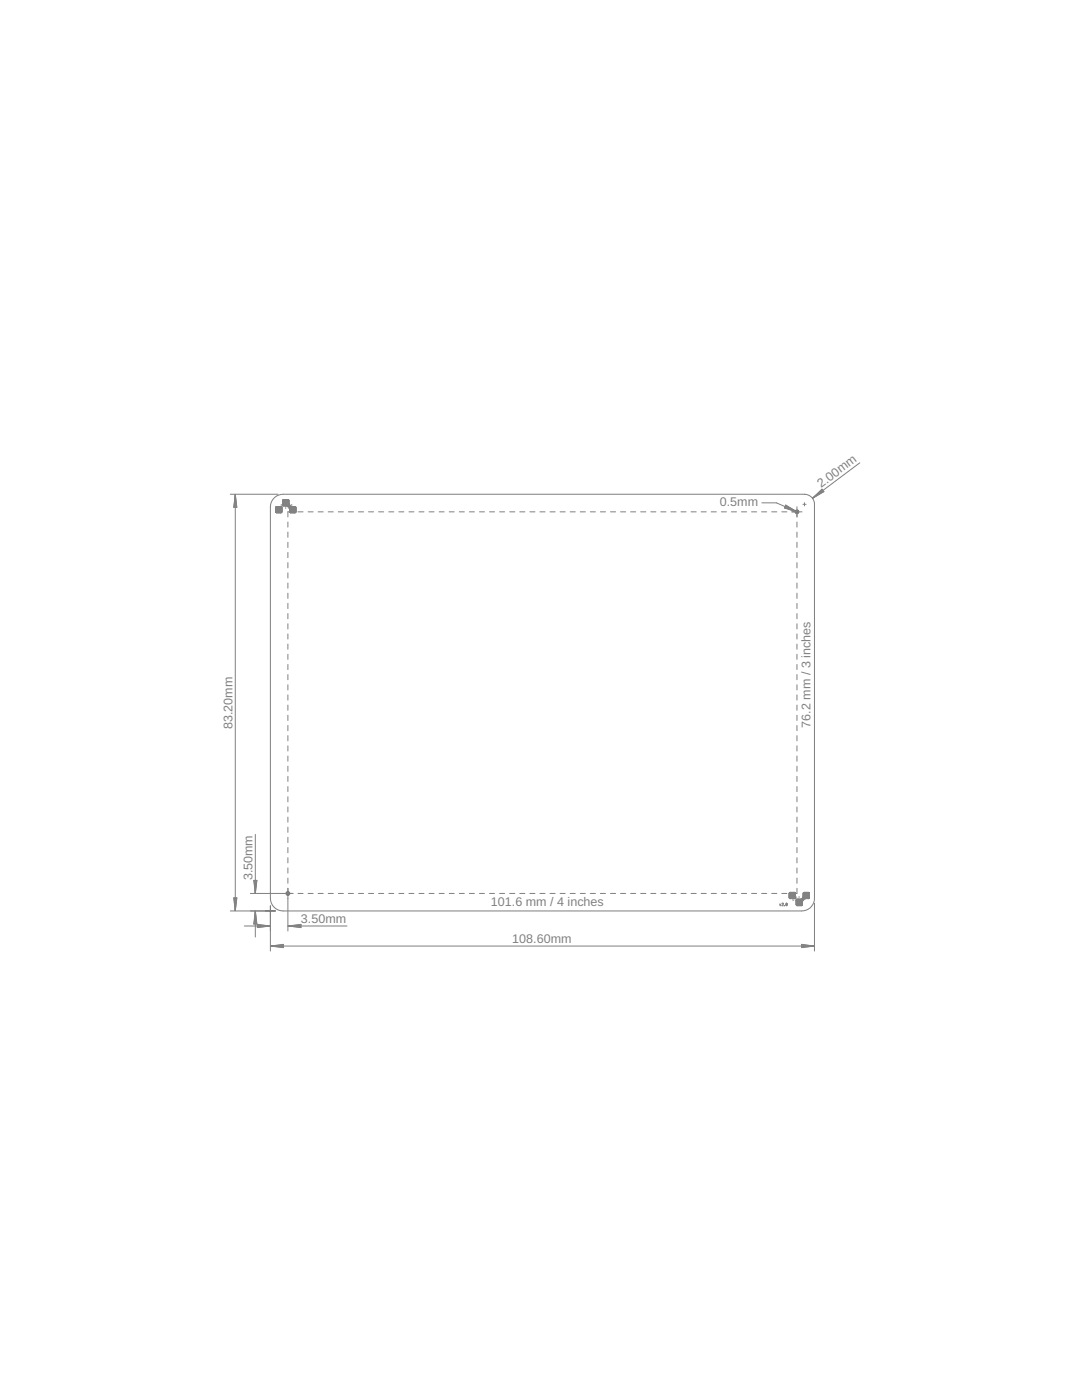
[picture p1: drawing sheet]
<svg xmlns="http://www.w3.org/2000/svg" width="216mm" height="279mm" viewBox="0 0 216 279" stroke-linecap="round" stroke-linejoin="round" font-family="sans-serif">
<g fill="none" stroke="#808080" stroke-width=".2">
<path d="M56.4 99.9v.8M56.4 100h1.3M56.4 99.9h1.3M56.4 99.8h1.2M56.4 99.8v.1M56.5 99.8h-.1M56.5 99.8h1.1M56.5 99.7v.1M56.5 99.7h1M56.6 99.7h-.1M57.5 99.7h.1M57.5 99.7l.1 .1"/>
<path d="M57.6 99.8l.1 .1M57.7 99.9v.6M55 101.3v.8M55 102.1v.1M55 102.2h1.3M55 102.1h1.3M55 102h1.3M55 101.9h1.3M55 101.8h1.3M55 101.7h1.3M55 101.6h1.3M55 101.5h1.3"/>
<path d="M55 101.4h1.3M55 101.3h1.3M55 101.3h.1M55 102.2h1.2M55 101.2h1.2M55 102.2l.2 .2M55 101.2v.1M55.1 101.2h1.1M55.1 101.2h-.1M55.1 102.3h1.1M55.1 101.1h1.1M55.2 102.3h.9"/>
<path d="M55.2 101.1l-.1 .1M56.1 101.1l.1 .1M56.2 101.2h.1M56.2 102.2l-.2 .2M56.2 101.2l.1 .1M56.3 102.2h-.1M56.3 101.3v.9M56.4 100.7v.1M56.4 100.7h1.3M56.4 100.6h1.3M56.4 100.5h1.3M56.4 100.4h1.3"/>
<path d="M56.4 100.3h1.3M56.4 100.2h1.3M56.4 100.1h1.3M56.4 100.8h1.4M56.4 100.8l.2 .2h1.3M56.5 100.9h1.3M56.5 100.9h1.4M57.3 101l.4 .2M57.4 101h.6M57.5 101h.6M57.5 101.1h1.4M57.6 101.2h1.4"/>
<path d="M57.7 101.2h1.3M57.7 100.5v.1M57.7 100.6v.1M57.7 101.2v.1M57.7 101.3h1.4M57.7 100.7l.1 .1M57.7 101.3l.1 .2M57.8 101.5h1.3M57.8 101.4h1.3M57.8 100.8v.1M57.8 102.2h1.3M57.8 102.1h1.3"/>
<path d="M57.8 102h1.3M57.8 101.9h1.3M57.8 101.8h1.3M57.8 101.7h1.3M57.8 101.6h1.3M57.8 102.2h.1M57.8 101.5v.7M57.8 102.2h1.2M57.8 102.2l.2 .2M57.8 100.9l.1 .1M57.9 102.3h1.1M57.9 101l.4 .1"/>
<path d="M58 102.3h.9M58.9 101.1l.1 .1M59 101.2h.1M59 101.2l.1 .1M59 102.2l-.2 .2M59.1 101.3v.9M59.1 102.2h-.1M157.5 178.3v.8M157.5 179.1v.1M157.5 179.1h1.2M157.5 179h1.2M157.5 178.9h1.2"/>
<path d="M157.5 178.8h1.2M157.5 178.7h1.2M157.5 178.6h1.2M157.5 178.5h1.2M157.5 178.4h1.2M157.5 178.3h1.2M157.5 179.2h.1M157.5 179.2h1.2M157.5 178.2h1.2M157.5 178.2v.1M157.5 179.2v.1M157.5 179.3h1.2"/>
<path d="M158.7 178.2l-1-.1-.2 .1M158.7 178.2v.1M158.7 179.2v.1M158.7 178.3v.9M158.7 179.2h.1M158.9 179.7v.8M158.9 180h1.2M158.9 179.9h1.2M158.9 179.7h1.3M158.9 179.6h1.4M159 179.5h1.3M159 179.5l-.1 .2"/>
<path d="M159 179.5h1.4M159.1 179.5h-.1M159.8 179.5h.6M160.1 179.2h1.4M160.1 180v.6M160.1 179.9v.1M160.2 179.2h1.3M160.2 179.7l-.1 .2M160.2 179.8l-1.3 .1M160.2 179.1h1.3M160.2 179h1.3M160.2 179.1l-.5 .4"/>
<path d="M160.2 179.7h-1.3M160.2 179.6v.1M160.3 178.9h1.2M160.3 178.8h1.2M160.3 178.7h1.2M160.3 178.6h1.2M160.3 178.5h1.2M160.3 178.4h1.2M160.3 178.3h1.2M160.3 178.3v.7M160.3 179l-.1 .1M160.3 178.2h1.2"/>
<path d="M160.3 178.2v.1M160.3 179.5l-.1 .1M160.7 179.4h-.8M161.5 178.2l-1-.1-.2 .1M161.5 179.3l-1.2 .2M161.5 179.3h-1.5M161.5 178.2v.1M161.5 179.2v.1M161.5 179.2h.1M161.5 178.3v.9M155.6 180.4l.1 .4 .1-.4M156 180.3h.3l-.3 .5h.3"/>
<path d="M156.5 180.7h.1M156.9 180.3a.21 .21 0 0 1 .2 .2 .21 .21 0 0 1-.3 .2zM157.1 180.3l-.3 .3M158.9 180.5l.1 .2h1M158.9 180.5h1.2M158.9 180.4h1.2M158.9 180.3h1.2M158.9 180.2h1.2M158.9 180.1h1.2M158.9 180.6h1.2M159 180.7h1M160 180.7h-.1"/>
<path d="M160.1 180.6l-.1 .1"/>
</g>
<g fill="#808080" stroke="#808080" stroke-width=".2">
<circle cx="57.4" cy="178.3" r=".36"/>
<circle cx="159" cy="102.2" r=".36"/>
</g>
<path d="M52.9 181.8h2.1M54 180.8v2" fill="none" stroke="#000" stroke-width=".2"/>
<g fill="none" stroke="#7f7f7f" stroke-width=".2">
<path d="M54.5 99.5a2.52 2.52 0 0 1 2-.9h104a1.99 1.99 0 0 1 2 2v78.7a2.54 2.54 0 0 1-2.5 2.5h-103.5a2.54 2.54 0 0 1-2.5-2.5v-78.1a2.47 2.47 0 0 1 .5-1.7z"/>
<circle cx="57.4" cy="178.3" r=".25"/>
</g>
<circle cx="57.4" cy="178.3" r=".25" fill="#fff" stroke="#000" stroke-width=".2"/>
<circle cx="159" cy="102.2" r=".25" fill="none" stroke="#7f7f7f" stroke-width=".2"/>
<circle cx="159" cy="102.2" r=".25" fill="#fff" stroke="#000" stroke-width=".2"/>
<g fill="none" stroke="#808080" stroke-width=".2">
<path d="M46 98.6h9.5M46.9 98.7v83M46.9 98.7l.4 2.5h-.7zM46.9 98.7l-.1 2.5M46.9 98.7l.2 2.5M46.9 98.7l-.2 2.5M162.2 99.4l1.8-1.8 .4 .5zM164 97.7l-1.8 1.7M164.1 97.8l-1.9 1.6M164.3 98l-2.1 1.4M164.4 98.1l-2.2 1.3M171.6 92.4l-9.4 7"/>
<path d="M57.4 104.2v1M57.4 106.2v1M57.4 108.2v1.1M57.4 110.3v1M57.4 112.3v1M57.4 114.3v1.1M57.4 116.4v1M57.4 118.4v1M58.5 102.2h-1.1v1M59.5 102.2h1M61.5 102.2h1M63.5 102.2h1"/>
<path d="M65.5 102.2h1M67.5 102.2h1M69.5 102.2h1M71.5 102.2h1M73.5 102.2h1M75.5 102.2h1.1M77.6 102.2h1M79.6 102.2h1M81.6 102.2h1M83.6 102.2h1M85.6 102.2h1M87.6 102.2h1"/>
<path d="M89.6 102.2h1M91.7 102.2h.9M93.7 102.2h1M95.7 102.2h1M97.7 102.2h1M99.7 102.2h1M101.7 102.2h1M103.7 102.2h1M105.7 102.2h1M107.7 102.2h1.1M109.7 102.2h1.1M111.8 102.2h1"/>
<path d="M113.8 102.2h1M115.8 102.2h1M117.8 102.2h1M119.8 102.2h1M121.8 102.2h1M123.8 102.2h1M125.8 102.2h1.1M127.8 102.2h1.1M129.9 102.2h1M131.9 102.2h1M133.9 102.2h1M135.9 102.2h1"/>
<path d="M137.9 102.2h1M139.9 102.2h1M141.9 102.2h1M143.9 102.2h1M145.9 102.2h1.1M148 102.2h1M150 102.2h1M152 102.2h1M152 100.4h2.9l4.1 1.8M154 102.2h1M156 102.2h1M156.5 101.3l2.5 .9"/>
<path d="M156.6 101.2l2.4 1M156.7 101l2.3 1.2M156.8 100.9l2.2 1.3M156.8 100.8l2.2 1.4-2.5-.8zM158 102.2h2M159 101.1v2.1M159 104.2v1M159 106.2v1M159 108.2v1.1M159 110.3v1M159 112.3v1M159 114.3v1.1"/>
<path d="M159 116.4v1M159 118.4v1M160.2 100.6h.6M160.5 100.3v.7M57.4 120.4v1.1M57.4 122.4v1.1M57.4 124.5v1M57.4 126.5v1M57.4 128.5v1.1M57.4 130.6v1M57.4 132.6v1M57.4 134.6v1.1"/>
<path d="M57.4 136.7v1M57.4 138.7v1M159 120.4v1.1M159 122.4v1.1M159 124.5v1M159 126.5v1M159 128.5v1.1M159 130.6v1M159 132.6v1M159 134.6v1.1M159 136.7v1M159 138.7v1"/>
<path d="M57.4 140.7v1.1M57.4 142.7v1.1M57.4 144.8v1M57.4 146.8v1M57.4 148.8v1.1M57.4 150.9v1M57.4 152.9v1M57.4 154.9v1.1M57.4 157v1M57.4 159v1M159 140.7v1.1M159 142.7v1.1"/>
<path d="M159 144.8v1M159 146.8v1M159 148.8v1.1M159 150.9v1M159 152.9v1M159 154.9v1.1M159 157v1M159 159v1M46.6 179.2h.7l-.4 2.5zM46.7 179.2l.2 2.5M46.8 179.2l.1 2.5M47.1 179.2l-.2 2.5"/>
<path d="M50 178.3h8.5M50.6 175.7h.7l-.4 2.5zM50.7 175.7l.2 2.5M50.8 175.7l.1 2.5M50.9 166.5v11.7M51.1 175.7l-.2 2.5M51.2 175.7l-.3 2.5M57.4 161v1.1M57.4 163.1v1M57.4 165.1v1M57.4 167.1v1M57.4 169.1v1.1"/>
<path d="M57.4 171.2v1M57.4 173.2v1M57.4 175.2v1.1M57.4 177.3v8.5M59.5 178.3h1M61.5 178.3h1M63.5 178.3h1M65.5 178.3h1M67.5 178.3h1M69.5 178.3h1M71.5 178.3h1M73.5 178.3h1"/>
<path d="M75.5 178.3h1.1M77.6 178.3h1M79.6 178.3h1M81.6 178.3h1M83.6 178.3h1M85.6 178.3h1M87.6 178.3h1M89.6 178.3h1M91.7 178.3h.9M93.7 178.3h1M95.7 178.3h1M97.7 178.3h1"/>
<path d="M99.7 178.3h1M101.7 178.3h1M103.7 178.3h1M105.7 178.3h1M107.7 178.3h1.1M109.7 178.3h1.1M111.8 178.3h1M113.8 178.3h1M115.8 178.3h1M117.8 178.3h1M119.8 178.3h1M121.8 178.3h1"/>
<path d="M123.8 178.3h1M125.8 178.3h1.1M127.8 178.3h1.1M129.9 178.3h1M131.9 178.3h1M133.9 178.3h1M135.9 178.3h1M137.9 178.3h1M139.9 178.3h1M141.9 178.3h1M143.9 178.3h1M145.9 178.3h1.1"/>
<path d="M148 178.3h1M150 178.3h1M152 178.3h1M154 178.3h1M156 178.3h1M159 177.3v1h-1M159 161v1.1M159 163.1v1M159 165.1v1M159 167.1v1M159 169.1v1.1M159 171.2v1"/>
<path d="M159 173.2v1M159 175.2v1.1M46 181.8h7M48.7 184.8h5.2M50.9 181.9v5.1M50.9 181.9l.4 2.5h-.7zM50.9 181.9l-.1 2.5M50.9 181.9l.2 2.5M50.9 181.9l-.2 2.5M50.9 181.9l.3 2.5M51.4 184.5l2.5 .3-2.5 .3zM51.4 184.7l2.5 .1"/>
<path d="M51.4 184.5l2.5 .3M53.9 184.8l-2.5 .1M53.9 184.8l-2.5 .3M54 182.8v7M54 188.8h108.5M54 188.8l2.6-.3v.6zM54 188.8l2.6 .1M54 188.8l2.6 .3M56.6 188.7l-2.6 .1M56.6 188.5l-2.6 .3M57.5 184.8h11.7M57.5 184.8l2.5-.3v.6z"/>
<path d="M57.5 184.8l2.5 .1M57.5 184.8l2.5 .3M60 184.7l-2.5 .1M60 184.5l-2.5 .3M159.9 188.5l2.6 .3-2.6 .3zM159.9 188.7l2.6 .1M159.9 188.5l2.6 .3M162.5 188.8l-2.6 .1M162.5 188.8l-2.6 .3M162.5 180.3v9.5"/>
</g>
<g font-size="2.5" fill="#808080">
<text x="143.6" y="100.9">0.5mm</text>
<text x="163.9" y="97.4" transform="rotate(-37 163.9 97.4)">2.00mm</text>
<text x="46.4" y="145.5" transform="rotate(-90 46.4 145.5)">83.20mm</text>
<text x="161.7" y="145.2" transform="rotate(-90 161.7 145.2)">76.2 mm / 3 inches</text>
<text x="50.4" y="175.7" transform="rotate(-90 50.4 175.7)">3.50mm</text>
<text x="60.1" y="184.2">3.50mm</text>
<text x="97.9" y="180.8">101.6 mm / 4 inches</text>
<text x="102.2" y="188.2">108.60mm</text>
</g>
<g font-size="1.4" fill="#808080">
<text x="56" y="101.7">FR1</text>
<text x="160.5" y="178.8" transform="rotate(-180 160.5 178.8)">FR1</text>
</g>
</svg>
